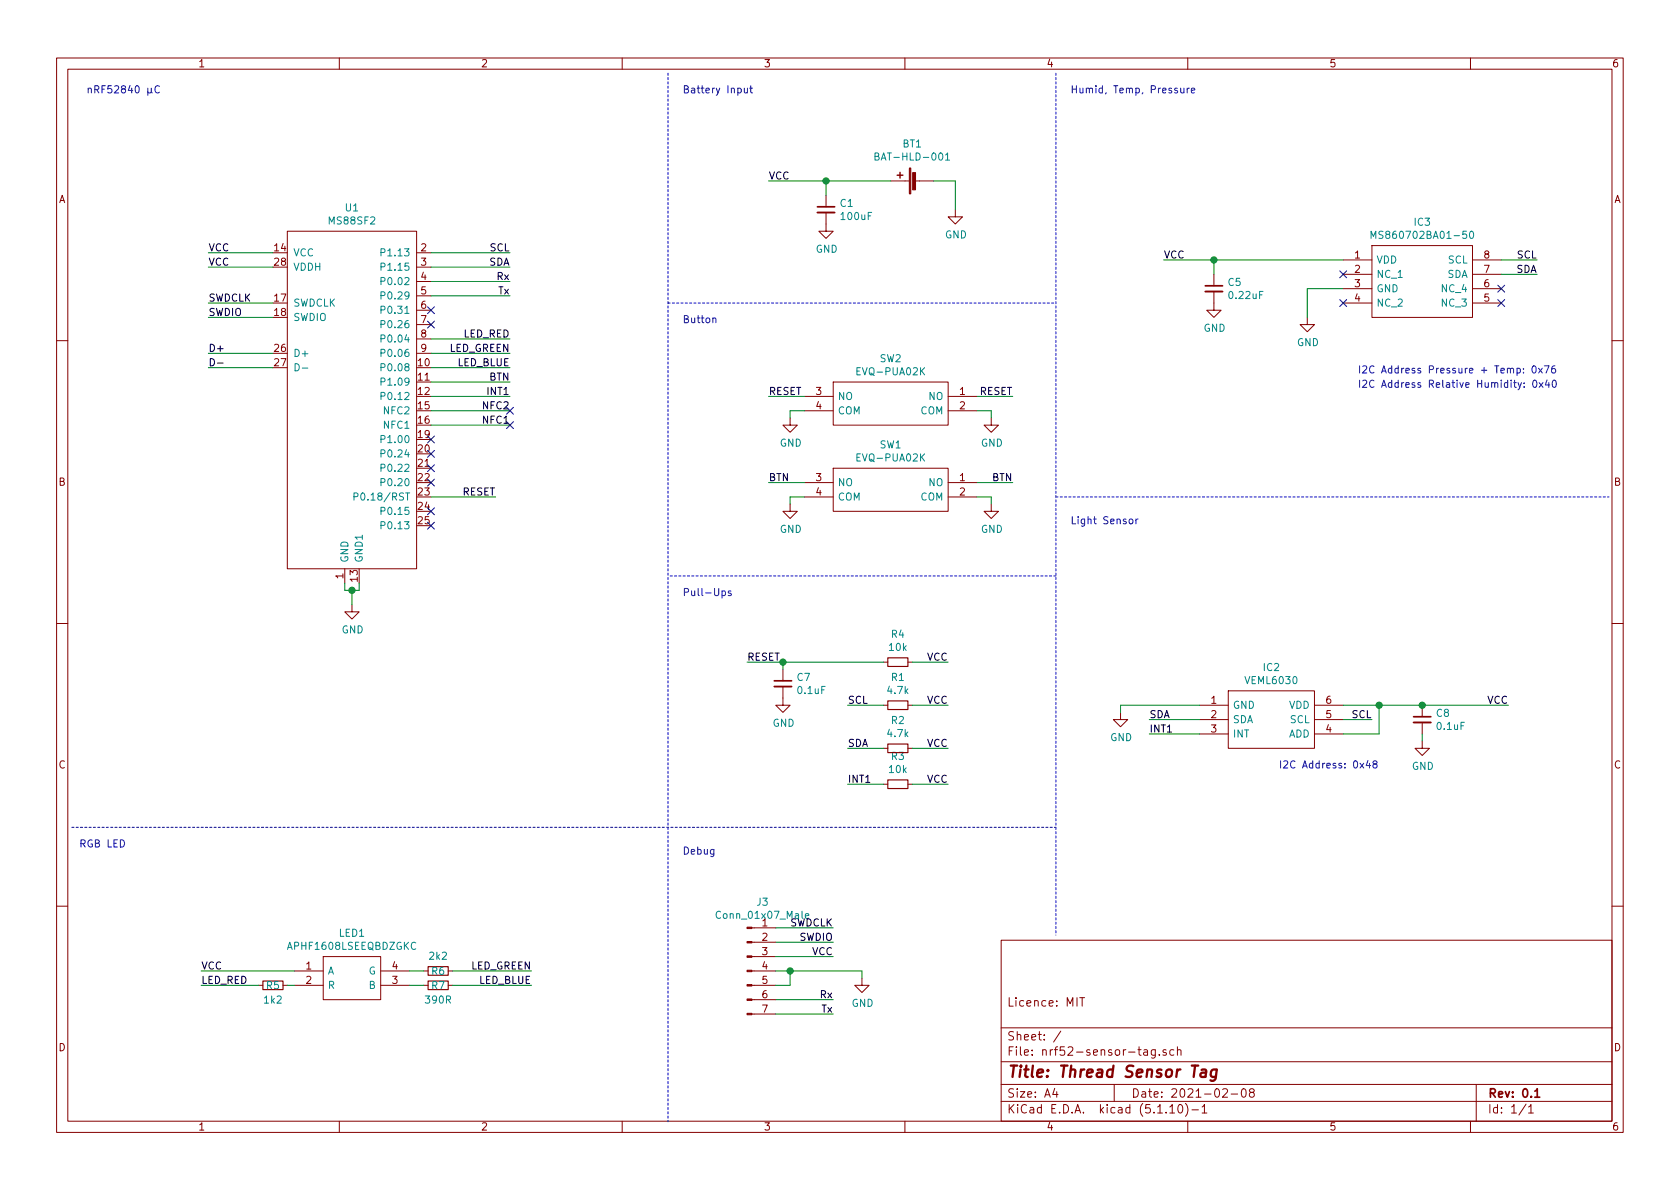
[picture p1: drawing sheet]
EESchema Schematic File Version 4
EELAYER 30 0
EELAYER END
$Descr A4 11693 8268
encoding utf-8
Sheet 1 1
Title "Thread Sensor Tag"
Date "2021-02-08"
Rev "0.1"
Comp ""
Comment1 "Licence: MIT"
Comment2 ""
Comment3 ""
Comment4 ""
$EndDescr
Text Label 1450 2450 0    50   ~ 0
D+
Text Label 1450 2550 0    50   ~ 0
D-
Text Label 3550 2950 2    50   ~ 0
NFC1
Wire Wire Line
	3000 2950 3550 2950
Text Label 1450 2200 0    50   ~ 0
SWDIO
Text Label 1450 2100 0    50   ~ 0
SWDCLK
Text Label 3450 3450 2    50   ~ 0
RESET
Wire Wire Line
	3000 3450 3450 3450
Wire Wire Line
	1900 2200 1450 2200
Wire Wire Line
	1450 2100 1900 2100
Wire Wire Line
	3550 1850 3000 1850
Wire Wire Line
	3000 1750 3550 1750
Text Label 3550 1750 2    50   ~ 0
SCL
Text Label 3550 1850 2    50   ~ 0
SDA
$Comp
L Device:Battery_Cell BT1
U 1 1
P 6400 1250
F 0 "BT1" V 6655 1300 50  0000 C CNN
F 1 "BAT-HLD-001" V 6564 1300 50  0000 C CNN
F 2 "BAT-HLD-001:BATHLD001" V 6400 1310 50  0001 C CNN
F 3 "~" V 6400 1310 50  0001 C CNN
	1    6400 1250
	0    -1   -1   0   
$EndComp
$Comp
L Device:R_Small R1
U 1 1
P 6250 4900
F 0 "R1" V 6054 4900 50  0000 C CNN
F 1 "4.7k" V 6145 4900 50  0000 C CNN
F 2 "Resistor_SMD:R_0603_1608Metric" H 6250 4900 50  0001 C CNN
F 3 "~" H 6250 4900 50  0001 C CNN
	1    6250 4900
	0    1    1    0   
$EndComp
$Comp
L Device:R_Small R2
U 1 1
P 6250 5200
F 0 "R2" V 6054 5200 50  0000 C CNN
F 1 "4.7k" V 6145 5200 50  0000 C CNN
F 2 "Resistor_SMD:R_0603_1608Metric" H 6250 5200 50  0001 C CNN
F 3 "~" H 6250 5200 50  0001 C CNN
	1    6250 5200
	0    1    1    0   
$EndComp
Text Label 5900 4900 0    50   ~ 0
SCL
Text Label 5900 5200 0    50   ~ 0
SDA
Text Label 6600 4900 2    50   ~ 0
VCC
Text Label 6600 5200 2    50   ~ 0
VCC
Wire Wire Line
	5900 4900 6150 4900
Wire Wire Line
	5900 5200 6150 5200
Wire Wire Line
	6350 5200 6600 5200
Wire Wire Line
	6600 4900 6350 4900
Text Label 5900 5450 0    50   ~ 0
INT1
$Comp
L Device:R_Small R3
U 1 1
P 6250 5450
F 0 "R3" V 6054 5450 50  0000 C CNN
F 1 "10k" V 6145 5450 50  0000 C CNN
F 2 "Resistor_SMD:R_0603_1608Metric" H 6250 5450 50  0001 C CNN
F 3 "~" H 6250 5450 50  0001 C CNN
	1    6250 5450
	0    1    1    0   
$EndComp
Text Label 6600 5450 2    50   ~ 0
VCC
Wire Wire Line
	6600 5450 6350 5450
Wire Wire Line
	6150 5450 5900 5450
Text Notes 9450 2600 0    50   ~ 0
I2C Address Pressure + Temp: 0x76
Text Notes 8900 5350 0    50   ~ 0
I2C Address: 0x48
$Comp
L power:GND #PWR0111
U 1 1
P 6650 1450
F 0 "#PWR0111" H 6650 1200 50  0001 C CNN
F 1 "GND" H 6655 1277 50  0000 C CNN
F 2 "" H 6650 1450 50  0001 C CNN
F 3 "" H 6650 1450 50  0001 C CNN
	1    6650 1450
	1    0    0    -1  
$EndComp
Wire Wire Line
	6650 1450 6650 1250
Wire Wire Line
	6650 1250 6500 1250
Text Label 5350 1250 0    50   ~ 0
VCC
Text Label 3550 2750 2    50   ~ 0
INT1
$Comp
L EVQ-PUA02K:EVQ-PUA02K SW2
U 1 1
P 5600 2750
F 0 "SW2" H 6200 3015 50  0000 C CNN
F 1 "EVQ-PUA02K" H 6200 2924 50  0000 C CNN
F 2 "EVQ-PUA02K:EVQPUA02K" H 6650 2850 50  0001 L CNN
F 3 "https://www.mouser.in/ProductDetail/Panasonic/EVQ-PUA02K?qs=%2Fha2pyFadujMSX8lHuHLeTqtnZtxLpuLygd0%252BejhC2g%3D" H 6650 2750 50  0001 L CNN
F 4 "Tactile Switches SIDE PUSH 2.2NF 4.7x3.2x1.65mm" H 6650 2650 50  0001 L CNN "Description"
F 5 "1.95" H 6650 2550 50  0001 L CNN "Height"
F 6 "Panasonic" H 6650 2450 50  0001 L CNN "Manufacturer_Name"
F 7 "EVQ-PUA02K" H 6650 2350 50  0001 L CNN "Manufacturer_Part_Number"
F 8 "667-EVQ-PUA02K" H 6650 2250 50  0001 L CNN "Mouser Part Number"
F 9 "https://www.mouser.co.uk/ProductDetail/Panasonic/EVQ-PUA02K?qs=whhzBCqEXCvFsgipcL1tig%3D%3D" H 6650 2150 50  0001 L CNN "Mouser Price/Stock"
F 10 "EVQ-PUA02K" H 6650 2050 50  0001 L CNN "Arrow Part Number"
F 11 "https://www.arrow.com/en/products/evq-pua02k/panasonic" H 6650 1950 50  0001 L CNN "Arrow Price/Stock"
	1    5600 2750
	1    0    0    -1  
$EndComp
$Comp
L EVQ-PUA02K:EVQ-PUA02K SW1
U 1 1
P 5600 3350
F 0 "SW1" H 6200 3615 50  0000 C CNN
F 1 "EVQ-PUA02K" H 6200 3524 50  0000 C CNN
F 2 "EVQ-PUA02K:EVQPUA02K" H 6650 3450 50  0001 L CNN
F 3 "https://www.mouser.in/ProductDetail/Panasonic/EVQ-PUA02K?qs=%2Fha2pyFadujMSX8lHuHLeTqtnZtxLpuLygd0%252BejhC2g%3D" H 6650 3350 50  0001 L CNN
F 4 "Tactile Switches SIDE PUSH 2.2NF 4.7x3.2x1.65mm" H 6650 3250 50  0001 L CNN "Description"
F 5 "1.95" H 6650 3150 50  0001 L CNN "Height"
F 6 "Panasonic" H 6650 3050 50  0001 L CNN "Manufacturer_Name"
F 7 "EVQ-PUA02K" H 6650 2950 50  0001 L CNN "Manufacturer_Part_Number"
F 8 "667-EVQ-PUA02K" H 6650 2850 50  0001 L CNN "Mouser Part Number"
F 9 "https://www.mouser.co.uk/ProductDetail/Panasonic/EVQ-PUA02K?qs=whhzBCqEXCvFsgipcL1tig%3D%3D" H 6650 2750 50  0001 L CNN "Mouser Price/Stock"
F 10 "EVQ-PUA02K" H 6650 2650 50  0001 L CNN "Arrow Part Number"
F 11 "https://www.arrow.com/en/products/evq-pua02k/panasonic" H 6650 2550 50  0001 L CNN "Arrow Price/Stock"
	1    5600 3350
	1    0    0    -1  
$EndComp
Text Label 5350 2750 0    50   ~ 0
RESET
Text Label 7050 2750 2    50   ~ 0
RESET
Wire Wire Line
	7050 2750 6800 2750
Wire Wire Line
	5600 2750 5350 2750
$Comp
L Device:R_Small R4
U 1 1
P 6250 4600
F 0 "R4" V 6054 4600 50  0000 C CNN
F 1 "10k" V 6145 4600 50  0000 C CNN
F 2 "Resistor_SMD:R_0603_1608Metric" H 6250 4600 50  0001 C CNN
F 3 "~" H 6250 4600 50  0001 C CNN
	1    6250 4600
	0    1    1    0   
$EndComp
Text Label 5200 4600 0    50   ~ 0
RESET
Text Label 6600 4600 2    50   ~ 0
VCC
Wire Wire Line
	6600 4600 6350 4600
$Comp
L power:GND #PWR0113
U 1 1
P 6900 2900
F 0 "#PWR0113" H 6900 2650 50  0001 C CNN
F 1 "GND" H 6905 2727 50  0000 C CNN
F 2 "" H 6900 2900 50  0001 C CNN
F 3 "" H 6900 2900 50  0001 C CNN
	1    6900 2900
	1    0    0    -1  
$EndComp
$Comp
L power:GND #PWR0114
U 1 1
P 5500 2900
F 0 "#PWR0114" H 5500 2650 50  0001 C CNN
F 1 "GND" H 5505 2727 50  0000 C CNN
F 2 "" H 5500 2900 50  0001 C CNN
F 3 "" H 5500 2900 50  0001 C CNN
	1    5500 2900
	1    0    0    -1  
$EndComp
$Comp
L power:GND #PWR0115
U 1 1
P 5500 3500
F 0 "#PWR0115" H 5500 3250 50  0001 C CNN
F 1 "GND" H 5505 3327 50  0000 C CNN
F 2 "" H 5500 3500 50  0001 C CNN
F 3 "" H 5500 3500 50  0001 C CNN
	1    5500 3500
	1    0    0    -1  
$EndComp
$Comp
L power:GND #PWR0116
U 1 1
P 6900 3500
F 0 "#PWR0116" H 6900 3250 50  0001 C CNN
F 1 "GND" H 6905 3327 50  0000 C CNN
F 2 "" H 6900 3500 50  0001 C CNN
F 3 "" H 6900 3500 50  0001 C CNN
	1    6900 3500
	1    0    0    -1  
$EndComp
Wire Wire Line
	6900 3500 6900 3450
Wire Wire Line
	6900 3450 6800 3450
Wire Wire Line
	5600 3450 5500 3450
Wire Wire Line
	5500 3450 5500 3500
Wire Wire Line
	5500 2900 5500 2850
Wire Wire Line
	5500 2850 5600 2850
Wire Wire Line
	6800 2850 6900 2850
Wire Wire Line
	6900 2850 6900 2900
$Comp
L Device:C_Small C7
U 1 1
P 5450 4750
F 0 "C7" H 5542 4796 50  0000 L CNN
F 1 "0.1uF" H 5542 4705 50  0000 L CNN
F 2 "Capacitor_SMD:C_0603_1608Metric" H 5450 4750 50  0001 C CNN
F 3 "~" H 5450 4750 50  0001 C CNN
	1    5450 4750
	1    0    0    -1  
$EndComp
Wire Wire Line
	5200 4600 5450 4600
Wire Wire Line
	5450 4650 5450 4600
Connection ~ 5450 4600
Wire Wire Line
	5450 4600 6150 4600
$Comp
L power:GND #PWR0117
U 1 1
P 5450 4850
F 0 "#PWR0117" H 5450 4600 50  0001 C CNN
F 1 "GND" H 5455 4677 50  0000 C CNN
F 2 "" H 5450 4850 50  0001 C CNN
F 3 "" H 5450 4850 50  0001 C CNN
	1    5450 4850
	1    0    0    -1  
$EndComp
Text Label 3550 2650 2    50   ~ 0
BTN
Text Label 7050 3350 2    50   ~ 0
BTN
Text Label 5350 3350 0    50   ~ 0
BTN
Wire Wire Line
	7050 3350 6800 3350
Wire Wire Line
	5350 3350 5600 3350
Text Label 10500 4900 2    50   ~ 0
VCC
Text Label 5800 6550 2    50   ~ 0
SWDIO
Text Label 5800 6450 2    50   ~ 0
SWDCLK
Text Label 5800 6650 2    50   ~ 0
VCC
$Comp
L power:GND #PWR0118
U 1 1
P 6000 6800
F 0 "#PWR0118" H 6000 6550 50  0001 C CNN
F 1 "GND" H 6005 6627 50  0000 C CNN
F 2 "" H 6000 6800 50  0001 C CNN
F 3 "" H 6000 6800 50  0001 C CNN
	1    6000 6800
	1    0    0    -1  
$EndComp
Wire Wire Line
	5400 6750 5500 6750
Wire Wire Line
	5800 6650 5400 6650
Wire Wire Line
	5400 6550 5800 6550
Wire Wire Line
	5800 6450 5400 6450
Wire Wire Line
	6000 6800 6000 6750
Text Label 5800 7050 2    50   ~ 0
Tx
Text Label 5800 6950 2    50   ~ 0
Rx
Wire Wire Line
	5800 6950 5400 6950
Wire Wire Line
	5800 7050 5400 7050
Text Label 3550 1950 2    50   ~ 0
Rx
Text Label 3550 2050 2    50   ~ 0
Tx
Wire Wire Line
	3550 1950 3000 1950
Wire Wire Line
	3550 2050 3000 2050
Wire Notes Line
	7350 500  7350 6500
Wire Notes Line
	7350 3450 11200 3450
Wire Notes Line
	7350 4000 4650 4000
Wire Notes Line
	4650 500  4650 7800
Wire Notes Line
	4650 2100 7350 2100
Text Notes 4750 650  0    50   ~ 0
Battery Input
Text Notes 7450 650  0    50   ~ 0
Humid, Temp, Pressure
Text Notes 7450 3650 0    50   ~ 0
Light Sensor
Text Notes 4750 2250 0    50   ~ 0
Button
Text Notes 4750 4150 0    50   ~ 0
Pull-Ups
Text Notes 4750 5950 0    50   ~ 0
Debug
Text Notes 600  650  0    50   ~ 0
nRF52840 µC
$Comp
L Connector:Conn_01x07_Male J3
U 1 1
P 5200 6750
F 0 "J3" H 5308 7231 50  0000 C CNN
F 1 "Conn_01x07_Male" H 5308 7140 50  0000 C CNN
F 2 "Connector_PinHeader_2.54mm:PinHeader_1x07_P2.54mm_Vertical" H 5200 6750 50  0001 C CNN
F 3 "~" H 5200 6750 50  0001 C CNN
	1    5200 6750
	1    0    0    -1  
$EndComp
Wire Wire Line
	5400 6850 5500 6850
Wire Wire Line
	5500 6850 5500 6750
Connection ~ 5500 6750
Wire Wire Line
	5500 6750 6000 6750
NoConn ~ 3550 2950
NoConn ~ 3550 2850
$Comp
L VEML6030:VEML6030 IC2
U 1 1
P 8350 4900
F 0 "IC2" H 8850 5165 50  0000 C CNN
F 1 "VEML6030" H 8850 5074 50  0000 C CNN
F 2 "VEML6030:VEML6030" H 9200 5000 50  0001 L CNN
F 3 "https://www.vishay.com/docs/84366/veml6030.pdf" H 9200 4900 50  0001 L CNN
F 4 "VEML6030 Vishay, Ambient Light Sensor, Ambient Light to Digital Data I2C 6-Pin" H 9200 4800 50  0001 L CNN "Description"
F 5 "0.87" H 9200 4700 50  0001 L CNN "Height"
F 6 "Vishay" H 9200 4600 50  0001 L CNN "Manufacturer_Name"
F 7 "VEML6030" H 9200 4500 50  0001 L CNN "Manufacturer_Part_Number"
F 8 "78-VEML6030" H 9200 4400 50  0001 L CNN "Mouser Part Number"
F 9 "https://www.mouser.co.uk/ProductDetail/Vishay-Semiconductors/VEML6030/?qs=oeTp6q%252Bm7GMZCCnCKRrv4g%3D%3D" H 9200 4300 50  0001 L CNN "Mouser Price/Stock"
F 10 "VEML6030" H 9200 4200 50  0001 L CNN "Arrow Part Number"
F 11 "https://www.arrow.com/en/products/veml6030/vishay" H 9200 4100 50  0001 L CNN "Arrow Price/Stock"
	1    8350 4900
	1    0    0    -1  
$EndComp
Text Label 8000 5100 0    50   ~ 0
INT1
Wire Wire Line
	8350 5100 8000 5100
Text Label 8000 5000 0    50   ~ 0
SDA
Text Label 9550 5000 2    50   ~ 0
SCL
Wire Wire Line
	9350 5000 9550 5000
$Comp
L Device:C_Small C8
U 1 1
P 9900 5000
F 0 "C8" H 9992 5046 50  0000 L CNN
F 1 "0.1uF" H 9992 4955 50  0000 L CNN
F 2 "Capacitor_SMD:C_0603_1608Metric" H 9900 5000 50  0001 C CNN
F 3 "~" H 9900 5000 50  0001 C CNN
	1    9900 5000
	1    0    0    -1  
$EndComp
$Comp
L power:GND #PWR0103
U 1 1
P 9900 5150
F 0 "#PWR0103" H 9900 4900 50  0001 C CNN
F 1 "GND" H 9905 4977 50  0000 C CNN
F 2 "" H 9900 5150 50  0001 C CNN
F 3 "" H 9900 5150 50  0001 C CNN
	1    9900 5150
	1    0    0    -1  
$EndComp
$Comp
L power:GND #PWR0104
U 1 1
P 7800 4950
F 0 "#PWR0104" H 7800 4700 50  0001 C CNN
F 1 "GND" H 7805 4777 50  0000 C CNN
F 2 "" H 7800 4950 50  0001 C CNN
F 3 "" H 7800 4950 50  0001 C CNN
	1    7800 4950
	1    0    0    -1  
$EndComp
Wire Wire Line
	8000 5000 8350 5000
Wire Wire Line
	8350 4900 7800 4900
Wire Wire Line
	7800 4900 7800 4950
Wire Wire Line
	9900 5150 9900 5100
Wire Wire Line
	9350 4900 9600 4900
Wire Wire Line
	9350 5100 9600 5100
Wire Wire Line
	9600 5100 9600 4900
Connection ~ 9600 4900
Text Label 8100 1800 0    50   ~ 0
VCC
$Comp
L MS860702BA01-50:MS860702BA01-50 IC3
U 1 1
P 9350 1800
F 0 "IC3" H 9900 2065 50  0000 C CNN
F 1 "MS860702BA01-50" H 9900 1974 50  0000 C CNN
F 2 "MS860702BA01-50:SON125P300X500X100-8N" H 10300 1900 50  0001 L CNN
F 3 "https://componentsearchengine.com/Datasheets/1/MS860702BA01-50.pdf" H 10300 1800 50  0001 L CNN
F 4 "SENSOR SOLUTIONS - TE CONNECTIVITY - MS860702BA01-50 - PRESSURE SENSOR, 10MBAR-29PSI, QFN-8" H 10300 1700 50  0001 L CNN "Description"
F 5 "1" H 10300 1600 50  0001 L CNN "Height"
F 6 "TE Connectivity" H 10300 1500 50  0001 L CNN "Manufacturer_Name"
F 7 "MS860702BA01-50" H 10300 1400 50  0001 L CNN "Manufacturer_Part_Number"
F 8 "824-MS860702BA01-50" H 10300 1300 50  0001 L CNN "Mouser Part Number"
F 9 "https://www.mouser.co.uk/ProductDetail/Measurement-Specialties/MS860702BA01-50?qs=lU3n7Z6pAZJebVoKdr5RAw%3D%3D" H 10300 1200 50  0001 L CNN "Mouser Price/Stock"
F 10 "MS860702BA01-50" H 10300 1100 50  0001 L CNN "Arrow Part Number"
F 11 "https://www.arrow.com/en/products/ms860702ba01-50/te-connectivity" H 10300 1000 50  0001 L CNN "Arrow Price/Stock"
	1    9350 1800
	1    0    0    -1  
$EndComp
NoConn ~ 9350 2100
NoConn ~ 9350 1900
NoConn ~ 10450 2100
NoConn ~ 10450 2000
Text Label 10700 1800 2    50   ~ 0
SCL
Text Label 10700 1900 2    50   ~ 0
SDA
Wire Wire Line
	10450 1800 10700 1800
Wire Wire Line
	10450 1900 10700 1900
$Comp
L Device:C_Small C5
U 1 1
P 8450 2000
F 0 "C5" H 8542 2046 50  0000 L CNN
F 1 "0.22uF" H 8542 1955 50  0000 L CNN
F 2 "Capacitor_SMD:C_0603_1608Metric" H 8450 2000 50  0001 C CNN
F 3 "~" H 8450 2000 50  0001 C CNN
	1    8450 2000
	1    0    0    -1  
$EndComp
$Comp
L power:GND #PWR0105
U 1 1
P 8450 2100
F 0 "#PWR0105" H 8450 1850 50  0001 C CNN
F 1 "GND" H 8455 1927 50  0000 C CNN
F 2 "" H 8450 2100 50  0001 C CNN
F 3 "" H 8450 2100 50  0001 C CNN
	1    8450 2100
	1    0    0    -1  
$EndComp
Wire Wire Line
	8450 1900 8450 1800
Connection ~ 8450 1800
$Comp
L power:GND #PWR0106
U 1 1
P 9100 2200
F 0 "#PWR0106" H 9100 1950 50  0001 C CNN
F 1 "GND" H 9105 2027 50  0000 C CNN
F 2 "" H 9100 2200 50  0001 C CNN
F 3 "" H 9100 2200 50  0001 C CNN
	1    9100 2200
	1    0    0    -1  
$EndComp
Wire Wire Line
	9350 2000 9100 2000
Wire Wire Line
	9100 2000 9100 2200
Text Notes 9450 2700 0    50   ~ 0
I2C Address Relative Humidity: 0x40
Wire Wire Line
	8450 1800 9350 1800
$Comp
L MS88SF2:MS88SF2 U1
U 1 1
P 2450 1950
F 0 "U1" H 2450 2465 50  0000 C CNN
F 1 "MS88SF2" H 2450 2374 50  0000 C CNN
F 2 "MS88SF2:MS88SF2" H 2450 2000 50  0001 C CNN
F 3 "" H 2450 2000 50  0001 C CNN
	1    2450 1950
	1    0    0    -1  
$EndComp
Text Label 1450 1750 0    50   ~ 0
VCC
Text Label 1450 1850 0    50   ~ 0
VCC
Wire Wire Line
	1900 1750 1450 1750
Wire Wire Line
	1900 1850 1450 1850
Wire Wire Line
	3000 2850 3550 2850
Text Label 3550 2850 2    50   ~ 0
NFC2
Wire Wire Line
	3000 2750 3550 2750
Wire Wire Line
	3000 2650 3550 2650
Wire Wire Line
	1450 2450 1900 2450
Wire Wire Line
	1450 2550 1900 2550
$Comp
L power:GND #PWR0101
U 1 1
P 2450 4200
F 0 "#PWR0101" H 2450 3950 50  0001 C CNN
F 1 "GND" H 2455 4027 50  0000 C CNN
F 2 "" H 2450 4200 50  0001 C CNN
F 3 "" H 2450 4200 50  0001 C CNN
	1    2450 4200
	1    0    0    -1  
$EndComp
Wire Wire Line
	2400 4050 2400 4100
Wire Wire Line
	2400 4100 2450 4100
Wire Wire Line
	2500 4100 2500 4050
Wire Wire Line
	2450 4100 2450 4200
Connection ~ 2450 4100
Wire Wire Line
	2450 4100 2500 4100
NoConn ~ 3000 3150
NoConn ~ 3000 3250
NoConn ~ 3000 3350
NoConn ~ 3000 3550
NoConn ~ 3000 3650
NoConn ~ 3000 2250
Wire Wire Line
	9600 4900 9900 4900
Connection ~ 9900 4900
Wire Wire Line
	5350 1250 5750 1250
$Comp
L APHF1608LSEEQBDZGKC:APHF1608LSEEQBDZGKC LED1
U 1 1
P 2050 6750
F 0 "LED1" H 2450 7015 50  0000 C CNN
F 1 "APHF1608LSEEQBDZGKC" H 2450 6924 50  0000 C CNN
F 2 "APHF1608LSEEQBDZGKC:APHF1608LSEEQBDZGKC" H 2700 6850 50  0001 L CNN
F 3 "https://componentsearchengine.com/Datasheets/1/APHF1608LSEEQBDZGKC.pdf" H 2700 6750 50  0001 L CNN
F 4 "Standard LEDs - SMD RGB 0603 SMD" H 2700 6650 50  0001 L CNN "Description"
F 5 "" H 2700 6550 50  0001 L CNN "Height"
F 6 "Kingbright" H 2700 6450 50  0001 L CNN "Manufacturer_Name"
F 7 "APHF1608LSEEQBDZGKC" H 2700 6350 50  0001 L CNN "Manufacturer_Part_Number"
F 8 "604-APHF1608LQBDZGKC" H 2700 6250 50  0001 L CNN "Mouser Part Number"
F 9 "https://www.mouser.co.uk/ProductDetail/Kingbright/APHF1608LSEEQBDZGKC?qs=YCa%2FAAYMW02iGkI4tWMQgA%3D%3D" H 2700 6150 50  0001 L CNN "Mouser Price/Stock"
F 10 "APHF1608LSEEQBDZGKC" H 2700 6050 50  0001 L CNN "Arrow Part Number"
F 11 "https://www.arrow.com/en/products/aphf1608lseeqbdzgkc/kingbright" H 2700 5950 50  0001 L CNN "Arrow Price/Stock"
	1    2050 6750
	1    0    0    -1  
$EndComp
Text Label 1400 6750 0    50   ~ 0
VCC
$Comp
L Device:R_Small R5
U 1 1
P 1900 6850
F 0 "R5" V 1900 6850 50  0000 C CNN
F 1 "1k2" V 2000 6850 50  0000 C CNN
F 2 "Resistor_SMD:R_0603_1608Metric" H 1900 6850 50  0001 C CNN
F 3 "~" H 1900 6850 50  0001 C CNN
	1    1900 6850
	0    1    1    0   
$EndComp
$Comp
L Device:R_Small R6
U 1 1
P 3050 6750
F 0 "R6" V 3050 6750 50  0000 C CNN
F 1 "2k2" V 2945 6750 50  0000 C CNN
F 2 "Resistor_SMD:R_0603_1608Metric" H 3050 6750 50  0001 C CNN
F 3 "~" H 3050 6750 50  0001 C CNN
	1    3050 6750
	0    1    1    0   
$EndComp
$Comp
L Device:R_Small R7
U 1 1
P 3050 6850
F 0 "R7" V 3050 6850 50  0000 C CNN
F 1 "390R" V 3150 6850 50  0000 C CNN
F 2 "Resistor_SMD:R_0603_1608Metric" H 3050 6850 50  0001 C CNN
F 3 "~" H 3050 6850 50  0001 C CNN
	1    3050 6850
	0    1    1    0   
$EndComp
Text Label 1400 6850 0    50   ~ 0
LED_RED
Text Label 3700 6750 2    50   ~ 0
LED_GREEN
Text Label 3700 6850 2    50   ~ 0
LED_BLUE
Wire Wire Line
	3700 6750 3150 6750
Wire Wire Line
	3150 6850 3700 6850
Wire Wire Line
	2950 6850 2850 6850
Wire Wire Line
	2850 6750 2950 6750
Wire Wire Line
	2050 6850 2000 6850
Wire Wire Line
	1800 6850 1400 6850
Wire Wire Line
	1400 6750 2050 6750
Wire Notes Line
	500  5750 7350 5750
Text Notes 550  5900 0    50   ~ 0
RGB LED
Text Label 3550 2350 2    50   ~ 0
LED_RED
Text Label 3550 2450 2    50   ~ 0
LED_GREEN
Text Label 3550 2550 2    50   ~ 0
LED_BLUE
Wire Wire Line
	3000 2350 3550 2350
Wire Wire Line
	3550 2450 3000 2450
Wire Wire Line
	3000 2550 3550 2550
Wire Wire Line
	8100 1800 8450 1800
Wire Wire Line
	9900 4900 10500 4900
NoConn ~ 3000 2150
NoConn ~ 3000 3050
$Comp
L Device:C_Small C1
U 1 1
P 5750 1450
F 0 "C1" H 5842 1496 50  0000 L CNN
F 1 "100uF" H 5842 1405 50  0000 L CNN
F 2 "Capacitor_SMD:C_1210_3225Metric" H 5750 1450 50  0001 C CNN
F 3 "~" H 5750 1450 50  0001 C CNN
	1    5750 1450
	1    0    0    -1  
$EndComp
$Comp
L power:GND #PWR0102
U 1 1
P 5750 1550
F 0 "#PWR0102" H 5750 1300 50  0001 C CNN
F 1 "GND" H 5755 1377 50  0000 C CNN
F 2 "" H 5750 1550 50  0001 C CNN
F 3 "" H 5750 1550 50  0001 C CNN
	1    5750 1550
	1    0    0    -1  
$EndComp
Wire Wire Line
	5750 1350 5750 1250
Connection ~ 5750 1250
Wire Wire Line
	5750 1250 6200 1250
$EndSCHEMATC
